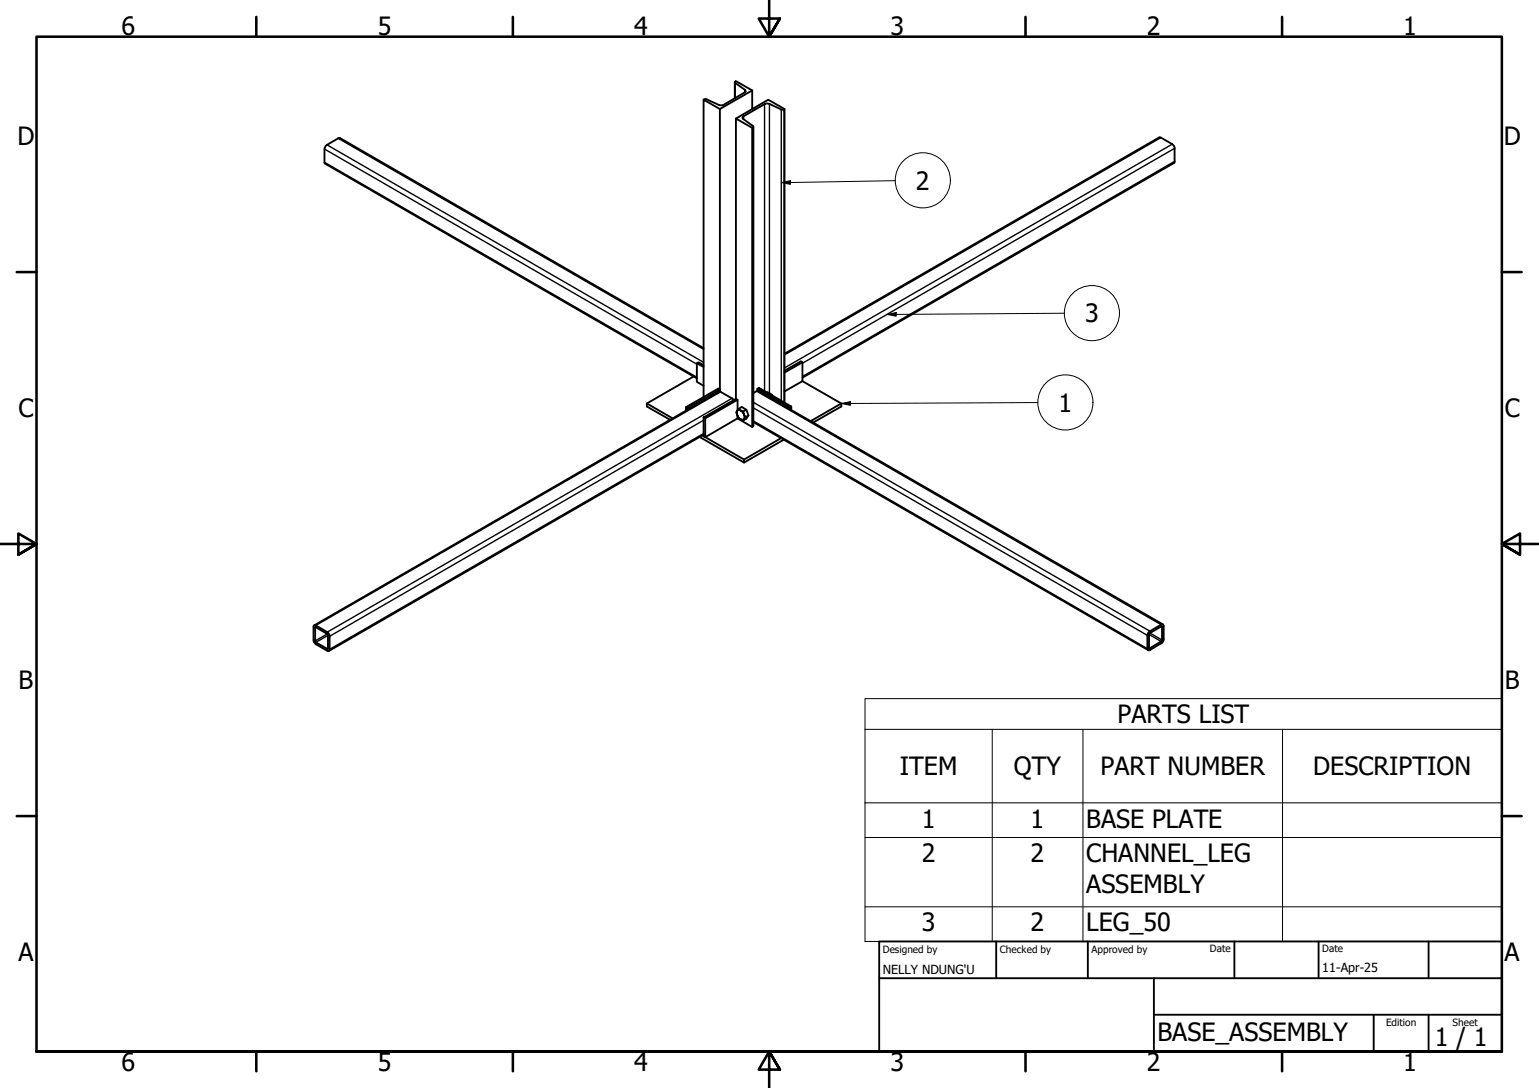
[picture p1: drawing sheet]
<svg xmlns="http://www.w3.org/2000/svg" width="420mm" height="297mm" viewBox="0 0 420 297" stroke-linecap="round" stroke-linejoin="round" font-family="sans-serif">
<!-- layer: Visible (ISO) -->
<g fill="none" stroke="#000" stroke-width=".51">
<path d="M192.1 27.2l.7-.1 3.8 1.7 .9-.2 6-3.5 .1-.3-.3-.3-2.6-1.9v-.3l.2-.2 4.5 2.6v5.1M196.5 29.8l-4.4-2.6v81.2M200.6 22.5v4.3M200.9 32.4l8.8-5.2 4.5 2.6v80.1M205.4 24.7l-8.9 5.1v77.1v-.6M205.4 34.9l-4.5-2.5v76.5M214.2 29.8l-.8 .2-3.5-1.7-.6-.1-6.6 3.9 .1 .3 2.9 2.1-.3 .4v81.7l.3-.3v-81.7M190.2 99.2v5.1l1.9 1M192.1 99.7l-1.4-.8-.5 .3 1.9 1M192.1 95l-99.3-57.3-.5 .1-3.5 2.2-.2 .7v3.7l.2 .3 101.4 58.6M214.2 96.6l102.3-59.1 .4 .1 3.1 1.8 .5 .5 .1 4.5-101.5 58.7M219.1 98.9l-4.9 2.8"/>
<path d="M176.6 110.2l7 4M187.3 111.2v.9M187.6 111.4l8.9-5.1-.4-.2-8.8 5.1 .3 .2v.5M189.4 102.8l-12.8 7.4v.8l6.3 3.6M191 119.3l12.1 7v-.8M191.7 118.9l11.4 6.6M192.1 114v5.1l.4 .3 8.9-5.2M192.1 114l8.8-5.1 .5 .2-8.9 5.1zM192.1 118.7l-102.3 59M192.5 114.2v5.2M200.3 109.3l-.3-.5-3.3-1.8-.4-.1-110.5 63.8M201.3 112.1l-.2 .5 .2 .7a.78 .78 0 0 1 0-1.2z"/>
<path d="M201.3 113.3l.8 1.1a.64 .64 0 0 0 1 .1l.2-.4-.2-.9a.85 .85 0 0 1 0 1.3 .85 .85 0 0 1-1.3-.3zM201.4 114.2l4 2.4M201.4 109.1v2.9M201.4 113.6v.6M201.5 111.7l.2-.1 .5 .5-.5-.2-.4 .2zM201.7 111.6l.8-.5 1.3 .8 .5 1.5-.5 .9-.9 .5M202.2 112.1a.92 .92 0 0 1 .9 1.1zM203.8 111.9l-.9 .4M204.3 113.4l-.8 .5M205.7 107.3l1.3-.6 110.5 63.8M205.7 115.2l107.7 62.3M206.8 106.2l.4-.3 8.8 5.1-.4 .2z"/>
<path d="M206.8 106.2v.5M209.4 107.2l1.4 .6M210.8 107.8v.1M210.8 107.8l-.2 .1M213.2 119.6l-10.1 5.9M214.2 101.2l4.4-2.5 .5 .2v5.2l-4.9 2.8M215.6 111.2v.5M216 111v.9M219.1 104.1l10.6 6.1v.8l-7.7 4.4M229.7 110.2l-8.4 4.8M213.9 120.1l-10.8 6.2M85.7 170.7h.5l3.3 1.9 .4 .6v4.5h-.6l-3.1-1.8-.5-.6z"/>
<path d="M86 171.3l.2-.1 3.3 2v4l-3.3-1.9zM313.8 172.5l3.2-2h.4l.3 .3-.1 4.3-.4 .5-3.3 1.9h-.4l-.3-.4v-3.6zM313.8 172.9l3.2-1.8h.2v3.9l-3.3 2-.2-.2z"/>
</g>
<!-- layer: Visible Narrow (ISO) -->
<g fill="none" stroke="#000" stroke-width=".38">
<path d="M89.3 39.5l102.8 59.4M92.3 37.8l99.8 57.6M200.7 22.7v4M203 31.7v.9M203.3 24.5v.8M205.5 34.8v81.6M208.7 28.4v78.4M210.1 28.4v79M213.3 29.9v79.5M214.1 29.9v79.9M316.9 37.6l-102.7 59.3M320 39.4l-105.8 61"/>
<path d="M88.6 44.3l101.6 58.7M88.6 40.7l101.6 58.7M320.7 44.1l-101.6 58.7M320.7 40.5l-101.6 58.7M192.1 118.3l-102.1 59M192.1 114.7l-102.1 59M196.7 107l-110.5 63.7M199.8 108.8l-110.5 63.8M205.7 114.9l107.5 62.2M205.7 111.4l107.5 62.1M205.7 109.8l108.2 62.5M206.6 106.8l110.4 63.7"/>
<path d="M86.2 171.2l-.2 .2M89.3 173.1l-3.3 1.9M89.5 177l-.2 .2M89.5 173.5l-3.3 1.9M313.7 176.8l.2 .2M313.7 173.2l3.3 1.9M313.9 172.8l3.3 1.9M317 171.1l.2 .1"/>
</g>
<!-- layer: Symbol (ISO) -->
<g fill="none" stroke="#000" stroke-width=".27">
<path d="M213.3 49.8l2.5-.5v1zM244.5 49.3l-31.2 .5M242.2 85.8l2.5-.5v1zM290.6 85.5l-48.4 .3M229.7 110.2l2.5-.5v1zM283.3 109.9l-53.6 .3M236.2 199.1v-8.4h173.8v8.4M236.2 199.1h173.8v20.1M236.2 199.1v57.9h173.8v-37.8M270.9 199.1v57.9M295.7 199.1v57.9M350.1 199.1v57.9"/>
<path d="M236.2 219.2h173.8M236.2 228.6h173.8M236.2 247.6h173.8"/>
<circle cx="251.9" cy="49.2" r="7.5"/>
<circle cx="298.1" cy="85.5" r="7.5"/>
<circle cx="290.9" cy="109.9" r="7.5"/>
</g>
<!-- layer: Border (ISO) -->
<g fill="none" stroke="#000" stroke-width=".7">
<path d="M70 4.6v5.4M140 4.6v5.4M210 0v10l-2.9-4.9h5.8l-2.9 4.9 2.9-4.9M280 4.6v5.4M350 4.6v5.4M4.6 74.3h5.4M410 74.3h5.4M0 148.5h10l-5-2.8v5.7l5-2.9-5 2.9M420 148.5h-10l5-2.8v5.7l-5-2.9 5 2.9M4.6 222.8h5.4M410 222.8h5.4M10 287.1v-277.1h400v277.1h-400h400"/>
<path d="M70 287.1v5.4M140 287.1v5.4M212.9 292l-2.9-4.9 2.9 4.9h-5.8l2.9-4.9v9.9M280 287.1v5.4M350 287.1v5.4"/>
</g>
<!-- layer: Title (ISO) -->
<path d="M240 257h170v30.1h-170zM272 257v10.1M297 257v10.1M337 257v10.1M360 257v10.1M390 257v10.1M240 267.1h170M315 277h95M315 267.1v20M375 277v10.1M390 277v10.1" fill="none" stroke="#000" stroke-width=".51"/>
<!-- layer: Symbol (ISO) -->
<g fill="#000">
<path d="M213.3 49.8l2.5-.5v1z" fill-rule="evenodd"/>
<path d="M242.2 85.8l2.5-.5v1z" fill-rule="evenodd"/>
<path d="M229.7 110.2l2.5-.5v1z" fill-rule="evenodd"/>
</g>
<g font-size="6.9">
<text x="33.1" y="9.6">6</text>
<text x="103.1" y="9.6">5</text>
<text x="173.1" y="9.6">4</text>
<text x="243.1" y="9.6">3</text>
<text x="313.1" y="9.6">2</text>
<text x="383.1" y="9.6">1</text>
<text x="4.8" y="39.7">D</text>
<text x="410.6" y="39.7">D</text>
<text x="250.1" y="51.7">2</text>
<text x="296.2" y="88">3</text>
<text x="5" y="113.9">C</text>
<text x="289" y="112.4">1</text>
<text x="410.8" y="113.9">C</text>
<text x="5.1" y="188.1">B</text>
<text x="410.8" y="188.1">B</text>
<text x="305.1" y="197.5">PARTS LIST</text>
<text x="245.7" y="211.6">ITEM</text>
<text x="276.8" y="211.7">QTY</text>
<text x="300.4" y="211.6">PART NUMBER</text>
<text x="358.5" y="211.7">DESCRIPTION</text>
<text x="251.7" y="225.9">1</text>
<text x="281.4" y="225.9">1</text>
<text x="296.5" y="225.9">BASE PLATE</text>
<text x="251.7" y="235.4">2</text>
<text x="281.4" y="235.4">2</text>
<text x="296.5" y="235.4">CHANNEL_LEG</text>
<text x="296.5" y="243.8">ASSEMBLY</text>
<text x="251.7" y="254.3">3</text>
<text x="281.4" y="254.3">2</text>
<text x="296.5" y="254.3">LEG_50</text>
<text x="5" y="262.4">A</text>
<text x="410.8" y="262.4">A</text>
<text x="316" y="284.1">BASE_ASSEMBLY</text>
<text x="391.7" y="285.6">1 / 1</text>
<text x="33.1" y="292.5">6</text>
<text x="103.1" y="292.5">5</text>
<text x="173.1" y="292.5">4</text>
<text x="243.1" y="292.5">3</text>
<text x="313.1" y="292.5">2</text>
<text x="383.1" y="292.5">1</text>
</g>
<g font-size="3.4">
<text x="241" y="266">NELLY NDUNG'U</text>
<text x="361" y="265.4">11-Apr-25</text>
</g>
<g font-size="2.7">
<text x="241" y="260.1">Designed by</text>
<text x="273" y="260.1">Checked by</text>
<text x="298" y="260.1">Approved by</text>
<text x="330.3" y="260">Date</text>
<text x="361" y="260">Date</text>
<text x="378.4" y="280.1">Edition</text>
<text x="396.6" y="280.1">Sheet</text>
</g>
</svg>
